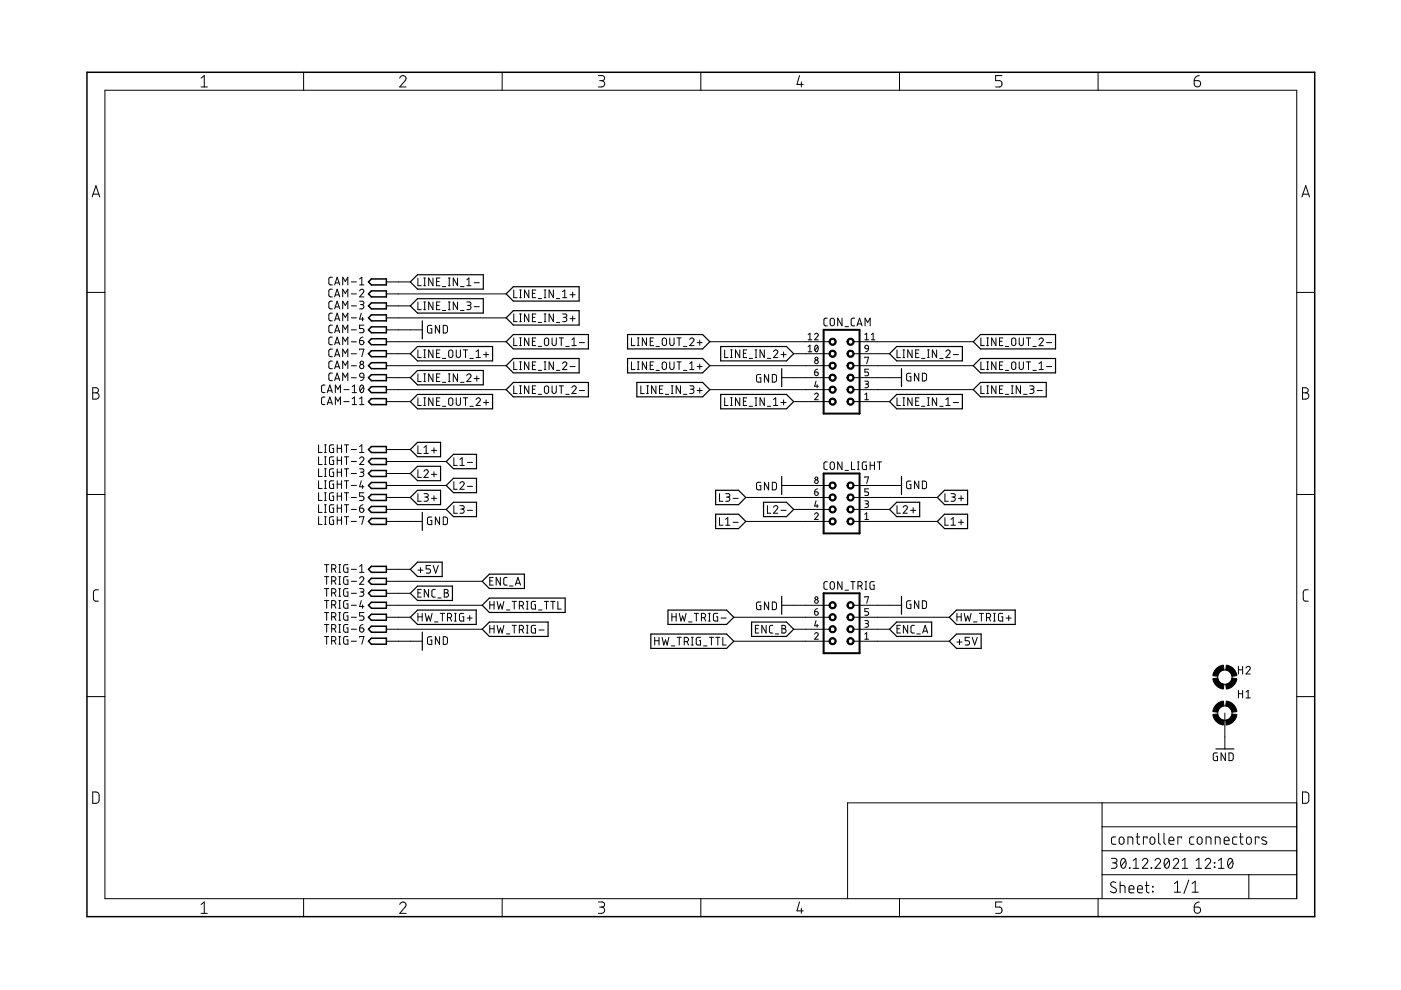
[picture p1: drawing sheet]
<?xml version="1.0" encoding="utf-8"?>
<!DOCTYPE eagle SYSTEM "eagle.dtd">
<eagle version="9.6.2">
<drawing>
<settings>
<setting alwaysvectorfont="yes"/>
<setting verticaltext="up"/>
</settings>
<grid distance="0.1" unitdist="inch" unit="inch" style="lines" multiple="1" display="no" altdistance="0.01" altunitdist="inch" altunit="inch"/>
<schematic xreflabel="%F%N/%S.%C%R" xrefpart="/%S.%C%R">
<libraries>
<library name="supply1">
<symbols>
<symbol name="GND">
<wire x1="-1.905" y1="0" x2="1.905" y2="0" width="0.254" layer="94"/>
<text x="-2.54" y="-2.54" size="1.778" layer="96">&gt;VALUE</text>
<pin name="GND" x="0" y="2.54" visible="off" length="short" direction="sup" rot="R270"/>
</symbol>
</symbols>
<devicesets>
<deviceset name="GND" prefix="GND">
<gates>
<gate name="1" symbol="GND" x="0" y="0"/>
</gates>
<devices>
<device name="">
<technologies>
<technology name=""/>
</technologies>
</device>
</devices>
</deviceset>
</devicesets>
</library>
<library name="custom connectors">
<symbols>
<symbol name="PIN">
<wire x1="-2.54" y1="0.635" x2="0.635" y2="0.635" width="0.3048" layer="94"/>
<wire x1="0.635" y1="0.635" x2="1.27" y2="0" width="0.3048" layer="94"/>
<wire x1="1.27" y1="0" x2="0.635" y2="-0.635" width="0.3048" layer="94"/>
<wire x1="0.635" y1="-0.635" x2="-2.54" y2="-0.635" width="0.3048" layer="94"/>
<wire x1="-2.54" y1="-0.635" x2="-2.54" y2="0.635" width="0.3048" layer="94"/>
<text x="2.159" y="-0.7112" size="1.778" layer="95">&gt;NAME</text>
<pin name="P" x="-5.08" y="0" visible="off" length="short" direction="pas" swaplevel="1"/>
</symbol>
<symbol name="CON8">
<wire x1="3.81" y1="-7.62" x2="-3.81" y2="-7.62" width="0.4064" layer="94"/>
<wire x1="-3.81" y1="5.08" x2="-3.81" y2="-7.62" width="0.4064" layer="94"/>
<wire x1="-3.81" y1="5.08" x2="3.81" y2="5.08" width="0.4064" layer="94"/>
<wire x1="3.81" y1="-7.62" x2="3.81" y2="5.08" width="0.4064" layer="94"/>
<circle x="1.905" y="-5.08" radius="0.635" width="0.254" layer="94"/>
<circle x="1.905" y="-2.54" radius="0.635" width="0.254" layer="94"/>
<circle x="1.905" y="0" radius="0.635" width="0.254" layer="94"/>
<circle x="-1.905" y="-5.08" radius="0.635" width="0.254" layer="94"/>
<circle x="-1.905" y="-2.54" radius="0.635" width="0.254" layer="94"/>
<circle x="-1.905" y="0" radius="0.635" width="0.254" layer="94"/>
<text x="-3.81" y="-10.16" size="1.778" layer="96">&gt;VALUE</text>
<text x="-3.81" y="5.842" size="1.778" layer="95">&gt;NAME</text>
<pin name="1" x="7.62" y="-5.08" visible="pad" length="middle" direction="pas" swaplevel="1" rot="R180"/>
<pin name="2" x="-7.62" y="-5.08" visible="pad" length="middle" direction="pas" swaplevel="1"/>
<pin name="3" x="7.62" y="-2.54" visible="pad" length="middle" direction="pas" swaplevel="1" rot="R180"/>
<pin name="4" x="-7.62" y="-2.54" visible="pad" length="middle" direction="pas" swaplevel="1"/>
<pin name="5" x="7.62" y="0" visible="pad" length="middle" direction="pas" swaplevel="1" rot="R180"/>
<pin name="6" x="-7.62" y="0" visible="pad" length="middle" direction="pas" swaplevel="1"/>
<circle x="1.905" y="2.54" radius="0.635" width="0.254" layer="94"/>
<circle x="-1.905" y="2.54" radius="0.635" width="0.254" layer="94"/>
<pin name="7" x="7.62" y="2.54" visible="pad" length="middle" direction="pas" swaplevel="1" rot="R180"/>
<pin name="8" x="-7.62" y="2.54" visible="pad" length="middle" direction="pas" swaplevel="1"/>
</symbol>
<symbol name="CON12">
<wire x1="3.81" y1="-10.16" x2="-3.81" y2="-10.16" width="0.4064" layer="94"/>
<wire x1="-3.81" y1="7.62" x2="-3.81" y2="-10.16" width="0.4064" layer="94"/>
<wire x1="-3.81" y1="7.62" x2="3.81" y2="7.62" width="0.4064" layer="94"/>
<wire x1="3.81" y1="-10.16" x2="3.81" y2="7.62" width="0.4064" layer="94"/>
<circle x="1.905" y="-7.62" radius="0.635" width="0.254" layer="94"/>
<circle x="1.905" y="-5.08" radius="0.635" width="0.254" layer="94"/>
<circle x="1.905" y="-2.54" radius="0.635" width="0.254" layer="94"/>
<circle x="-1.905" y="-7.62" radius="0.635" width="0.254" layer="94"/>
<circle x="-1.905" y="-5.08" radius="0.635" width="0.254" layer="94"/>
<circle x="-1.905" y="-2.54" radius="0.635" width="0.254" layer="94"/>
<text x="-3.81" y="-12.7" size="1.778" layer="96">&gt;VALUE</text>
<text x="-3.81" y="8.382" size="1.778" layer="95">&gt;NAME</text>
<pin name="1" x="7.62" y="-7.62" visible="pad" length="middle" direction="pas" swaplevel="1" rot="R180"/>
<pin name="2" x="-7.62" y="-7.62" visible="pad" length="middle" direction="pas" swaplevel="1"/>
<pin name="3" x="7.62" y="-5.08" visible="pad" length="middle" direction="pas" swaplevel="1" rot="R180"/>
<pin name="4" x="-7.62" y="-5.08" visible="pad" length="middle" direction="pas" swaplevel="1"/>
<pin name="5" x="7.62" y="-2.54" visible="pad" length="middle" direction="pas" swaplevel="1" rot="R180"/>
<pin name="6" x="-7.62" y="-2.54" visible="pad" length="middle" direction="pas" swaplevel="1"/>
<circle x="1.905" y="0" radius="0.635" width="0.254" layer="94"/>
<circle x="-1.905" y="0" radius="0.635" width="0.254" layer="94"/>
<pin name="7" x="7.62" y="0" visible="pad" length="middle" direction="pas" swaplevel="1" rot="R180"/>
<pin name="8" x="-7.62" y="0" visible="pad" length="middle" direction="pas" swaplevel="1"/>
<circle x="1.905" y="2.54" radius="0.635" width="0.254" layer="94"/>
<circle x="-1.905" y="2.54" radius="0.635" width="0.254" layer="94"/>
<pin name="9" x="7.62" y="2.54" visible="pad" length="middle" direction="pas" swaplevel="1" rot="R180"/>
<pin name="10" x="-7.62" y="2.54" visible="pad" length="middle" direction="pas" swaplevel="1"/>
<circle x="1.905" y="5.08" radius="0.635" width="0.254" layer="94"/>
<circle x="-1.905" y="5.08" radius="0.635" width="0.254" layer="94"/>
<pin name="11" x="7.62" y="5.08" visible="pad" length="middle" direction="pas" swaplevel="1" rot="R180"/>
<pin name="12" x="-7.62" y="5.08" visible="pad" length="middle" direction="pas" swaplevel="1"/>
</symbol>
</symbols>
<devicesets>
<deviceset name="SMPAD-11" prefix="CON">
<gates>
<gate name="-1" symbol="PIN" x="0" y="0" addlevel="must"/>
<gate name="-2" symbol="PIN" x="0" y="-2.54" addlevel="must"/>
<gate name="-3" symbol="PIN" x="0" y="-5.08" addlevel="must"/>
<gate name="-4" symbol="PIN" x="0" y="-7.62" addlevel="must"/>
<gate name="-5" symbol="PIN" x="0" y="-10.16" addlevel="must"/>
<gate name="-6" symbol="PIN" x="0" y="-12.7" addlevel="must"/>
<gate name="-7" symbol="PIN" x="0" y="-15.24" addlevel="must"/>
<gate name="-8" symbol="PIN" x="0" y="-17.78" addlevel="must"/>
<gate name="-9" symbol="PIN" x="0" y="-20.32" addlevel="must"/>
<gate name="-10" symbol="PIN" x="0" y="-22.86" addlevel="must"/>
<gate name="-11" symbol="PIN" x="0" y="-25.4" addlevel="must"/>
</gates>
<devices>
<device name="" package="S-11P">
<connects>
<connect gate="-1" pin="P" pad="1"/>
<connect gate="-10" pin="P" pad="10"/>
<connect gate="-11" pin="P" pad="11"/>
<connect gate="-2" pin="P" pad="2"/>
<connect gate="-3" pin="P" pad="3"/>
<connect gate="-4" pin="P" pad="4"/>
<connect gate="-5" pin="P" pad="5"/>
<connect gate="-6" pin="P" pad="6"/>
<connect gate="-7" pin="P" pad="7"/>
<connect gate="-8" pin="P" pad="8"/>
<connect gate="-9" pin="P" pad="9"/>
</connects>
<technologies>
<technology name=""/>
</technologies>
</device>
</devices>
</deviceset>
<deviceset name="SMPAD-7" prefix="CON">
<gates>
<gate name="-1" symbol="PIN" x="0" y="0" addlevel="must"/>
<gate name="-2" symbol="PIN" x="0" y="-2.54" addlevel="must"/>
<gate name="-3" symbol="PIN" x="0" y="-5.08" addlevel="must"/>
<gate name="-4" symbol="PIN" x="0" y="-7.62" addlevel="must"/>
<gate name="-5" symbol="PIN" x="0" y="-10.16" addlevel="must"/>
<gate name="-6" symbol="PIN" x="0" y="-12.7" addlevel="must"/>
<gate name="-7" symbol="PIN" x="0" y="-15.24" addlevel="must"/>
</gates>
<devices>
<device name="" package="S-7P">
<connects>
<connect gate="-1" pin="P" pad="1"/>
<connect gate="-2" pin="P" pad="2"/>
<connect gate="-3" pin="P" pad="3"/>
<connect gate="-4" pin="P" pad="4"/>
<connect gate="-5" pin="P" pad="5"/>
<connect gate="-6" pin="P" pad="6"/>
<connect gate="-7" pin="P" pad="7"/>
</connects>
<technologies>
<technology name=""/>
</technologies>
</device>
</devices>
</deviceset>
<deviceset name="CON8" prefix="CON" uservalue="yes">
<gates>
<gate name="G$1" symbol="CON8" x="0" y="0"/>
</gates>
<devices>
<device name="" package="CON8_2MM">
<connects>
<connect gate="G$1" pin="1" pad="1"/>
<connect gate="G$1" pin="2" pad="2"/>
<connect gate="G$1" pin="3" pad="3"/>
<connect gate="G$1" pin="4" pad="4"/>
<connect gate="G$1" pin="5" pad="5"/>
<connect gate="G$1" pin="6" pad="6"/>
<connect gate="G$1" pin="7" pad="7"/>
<connect gate="G$1" pin="8" pad="8"/>
</connects>
<package3dinstances>
<package3dinstance package3d_urn="urn:adsk.eagle:package:7116/1"/>
</package3dinstances>
<technologies>
<technology name="">
<attribute name="MF" value="" constant="no"/>
<attribute name="MPN" value="" constant="no"/>
<attribute name="OC_FARNELL" value="unknown" constant="no"/>
<attribute name="OC_NEWARK" value="unknown" constant="no"/>
<attribute name="POPULARITY" value="0" constant="no"/>
</technology>
</technologies>
</device>
</devices>
</deviceset>
<deviceset name="CON12" prefix="CON" uservalue="yes">
<gates>
<gate name="G$1" symbol="CON12" x="0" y="0"/>
</gates>
<devices>
<device name="" package="CON12_2MM">
<connects>
<connect gate="G$1" pin="1" pad="1"/>
<connect gate="G$1" pin="10" pad="10"/>
<connect gate="G$1" pin="11" pad="11"/>
<connect gate="G$1" pin="12" pad="12"/>
<connect gate="G$1" pin="2" pad="2"/>
<connect gate="G$1" pin="3" pad="3"/>
<connect gate="G$1" pin="4" pad="4"/>
<connect gate="G$1" pin="5" pad="5"/>
<connect gate="G$1" pin="6" pad="6"/>
<connect gate="G$1" pin="7" pad="7"/>
<connect gate="G$1" pin="8" pad="8"/>
<connect gate="G$1" pin="9" pad="9"/>
</connects>
<technologies>
<technology name=""/>
</technologies>
</device>
</devices>
</deviceset>
</devicesets>
</library>
<library name="custom mounting">
<symbols>
<symbol name="MOUNT-PAD">
<wire x1="0.254" y1="2.032" x2="2.032" y2="0.254" width="1.016" layer="94" curve="-75.749967" cap="flat"/>
<wire x1="-2.032" y1="0.254" x2="-0.254" y2="2.032" width="1.016" layer="94" curve="-75.749967" cap="flat"/>
<wire x1="-2.032" y1="-0.254" x2="-0.254" y2="-2.032" width="1.016" layer="94" curve="75.749967" cap="flat"/>
<wire x1="0.254" y1="-2.032" x2="2.032" y2="-0.254" width="1.016" layer="94" curve="75.749967" cap="flat"/>
<circle x="0" y="0" radius="1.524" width="0.0508" layer="94"/>
<text x="2.794" y="0.5842" size="1.778" layer="95">&gt;NAME</text>
<text x="2.794" y="-2.4638" size="1.778" layer="96">&gt;VALUE</text>
<pin name="MOUNT" x="-2.54" y="0" visible="off" length="short" direction="pas"/>
</symbol>
<symbol name="MOUNT">
<wire x1="0.254" y1="2.032" x2="2.032" y2="0.254" width="1.016" layer="94" curve="-75.749967" cap="flat"/>
<wire x1="-2.032" y1="0.254" x2="-0.254" y2="2.032" width="1.016" layer="94" curve="-75.749967" cap="flat"/>
<wire x1="-2.032" y1="-0.254" x2="-0.254" y2="-2.032" width="1.016" layer="94" curve="75.749967" cap="flat"/>
<wire x1="0.254" y1="-2.032" x2="2.032" y2="-0.254" width="1.016" layer="94" curve="75.749967" cap="flat"/>
<circle x="0" y="0" radius="1.524" width="0.0508" layer="94"/>
<text x="2.794" y="0.5842" size="1.778" layer="95">&gt;NAME</text>
<text x="2.794" y="-2.4638" size="1.778" layer="96">&gt;VALUE</text>
</symbol>
</symbols>
<devicesets>
<deviceset name="HOLE" prefix="H">
<gates>
<gate name="G$1" symbol="MOUNT-PAD" x="0" y="0"/>
</gates>
<devices>
<device name="-3MM_PLATED_DOWNSIZE" package="3MM_PLATED_DOWNSIZE">
<connects>
<connect gate="G$1" pin="MOUNT" pad="1"/>
</connects>
<technologies>
<technology name=""/>
</technologies>
</device>
<device name="-3MM_PLATED" package="3MM_PLATED">
<connects>
<connect gate="G$1" pin="MOUNT" pad="1"/>
</connects>
<technologies>
<technology name=""/>
</technologies>
</device>
</devices>
</deviceset>
<deviceset name="HOLE_UNPLATED" prefix="H">
<gates>
<gate name="G$1" symbol="MOUNT" x="0" y="0"/>
</gates>
<devices>
<device name="" package="3MM_UNPLATED_1SIDE">
<technologies>
<technology name=""/>
</technologies>
</device>
</devices>
</deviceset>
</devicesets>
</library>
<library name="frames">
<symbols>
<symbol name="A4L-LOC">
<wire x1="256.54" y1="3.81" x2="256.54" y2="8.89" width="0.1016" layer="94"/>
<wire x1="256.54" y1="8.89" x2="256.54" y2="13.97" width="0.1016" layer="94"/>
<wire x1="256.54" y1="13.97" x2="256.54" y2="19.05" width="0.1016" layer="94"/>
<wire x1="256.54" y1="19.05" x2="256.54" y2="24.13" width="0.1016" layer="94"/>
<wire x1="161.29" y1="3.81" x2="161.29" y2="24.13" width="0.1016" layer="94"/>
<wire x1="161.29" y1="24.13" x2="215.265" y2="24.13" width="0.1016" layer="94"/>
<wire x1="215.265" y1="24.13" x2="256.54" y2="24.13" width="0.1016" layer="94"/>
<wire x1="246.38" y1="3.81" x2="246.38" y2="8.89" width="0.1016" layer="94"/>
<wire x1="246.38" y1="8.89" x2="256.54" y2="8.89" width="0.1016" layer="94"/>
<wire x1="246.38" y1="8.89" x2="215.265" y2="8.89" width="0.1016" layer="94"/>
<wire x1="215.265" y1="8.89" x2="215.265" y2="3.81" width="0.1016" layer="94"/>
<wire x1="215.265" y1="8.89" x2="215.265" y2="13.97" width="0.1016" layer="94"/>
<wire x1="215.265" y1="13.97" x2="256.54" y2="13.97" width="0.1016" layer="94"/>
<wire x1="215.265" y1="13.97" x2="215.265" y2="19.05" width="0.1016" layer="94"/>
<wire x1="215.265" y1="19.05" x2="256.54" y2="19.05" width="0.1016" layer="94"/>
<wire x1="215.265" y1="19.05" x2="215.265" y2="24.13" width="0.1016" layer="94"/>
<text x="217.17" y="15.24" size="2.54" layer="94">&gt;DRAWING_NAME</text>
<text x="217.17" y="10.16" size="2.286" layer="94">&gt;LAST_DATE_TIME</text>
<text x="230.505" y="5.08" size="2.54" layer="94">&gt;SHEET</text>
<text x="216.916" y="4.953" size="2.54" layer="94">Sheet:</text>
<frame x1="0" y1="0" x2="260.35" y2="179.07" columns="6" rows="4" layer="94"/>
</symbol>
</symbols>
<devicesets>
<deviceset name="A4L-LOC" prefix="FRAME" uservalue="yes">
<gates>
<gate name="G$1" symbol="A4L-LOC" x="0" y="0"/>
</gates>
<devices>
<device name="">
<technologies>
<technology name=""/>
</technologies>
</device>
</devices>
</deviceset>
</devicesets>
</library>
</libraries>
<attributes>
</attributes>
<variantdefs>
</variantdefs>
<classes>
<class number="0" name="default" width="0" drill="0">
</class>
</classes>
<parts>
<part name="CAM" library="custom connectors" deviceset="SMPAD-11" device=""/>
<part name="GND4" library="supply1" deviceset="GND" device=""/>
<part name="LIGHT" library="custom connectors" deviceset="SMPAD-7" device=""/>
<part name="GND5" library="supply1" deviceset="GND" device=""/>
<part name="TRIG" library="custom connectors" deviceset="SMPAD-7" device=""/>
<part name="GND22" library="supply1" deviceset="GND" device=""/>
<part name="H1" library="custom mounting" deviceset="HOLE" device="-3MM_PLATED"/>
<part name="GND23" library="supply1" deviceset="GND" device=""/>
<part name="CON_LIGHT" library="custom connectors" deviceset="CON8" device="" package3d_urn="urn:adsk.eagle:package:7116/1"/>
<part name="CON_TRIG" library="custom connectors" deviceset="CON8" device="" package3d_urn="urn:adsk.eagle:package:7116/1"/>
<part name="CON_CAM" library="custom connectors" deviceset="CON12" device=""/>
<part name="GND1" library="supply1" deviceset="GND" device=""/>
<part name="GND2" library="supply1" deviceset="GND" device=""/>
<part name="GND3" library="supply1" deviceset="GND" device=""/>
<part name="GND6" library="supply1" deviceset="GND" device=""/>
<part name="GND7" library="supply1" deviceset="GND" device=""/>
<part name="GND8" library="supply1" deviceset="GND" device=""/>
<part name="H2" library="custom mounting" deviceset="HOLE_UNPLATED" device=""/>
<part name="FRAME1" library="frames" deviceset="A4L-LOC" device=""/>
</parts>
<sheets>
<sheet>
<plain>
</plain>
<instances>
<instance part="CAM" gate="-1" x="60.96" y="134.62" smashed="yes" rot="MR0">
<attribute name="NAME" x="58.801" y="133.9088" size="1.778" layer="95" rot="MR0"/>
</instance>
<instance part="CAM" gate="-2" x="60.96" y="132.08" smashed="yes" rot="MR0">
<attribute name="NAME" x="58.801" y="131.3688" size="1.778" layer="95" rot="MR0"/>
</instance>
<instance part="CAM" gate="-3" x="60.96" y="129.54" smashed="yes" rot="MR0">
<attribute name="NAME" x="58.801" y="128.8288" size="1.778" layer="95" rot="MR0"/>
</instance>
<instance part="CAM" gate="-4" x="60.96" y="127" smashed="yes" rot="MR0">
<attribute name="NAME" x="58.801" y="126.2888" size="1.778" layer="95" rot="MR0"/>
</instance>
<instance part="CAM" gate="-5" x="60.96" y="124.46" smashed="yes" rot="MR0">
<attribute name="NAME" x="58.801" y="123.7488" size="1.778" layer="95" rot="MR0"/>
</instance>
<instance part="CAM" gate="-6" x="60.96" y="121.92" smashed="yes" rot="MR0">
<attribute name="NAME" x="58.801" y="121.2088" size="1.778" layer="95" rot="MR0"/>
</instance>
<instance part="CAM" gate="-7" x="60.96" y="119.38" smashed="yes" rot="MR0">
<attribute name="NAME" x="58.801" y="118.6688" size="1.778" layer="95" rot="MR0"/>
</instance>
<instance part="CAM" gate="-8" x="60.96" y="116.84" smashed="yes" rot="MR0">
<attribute name="NAME" x="58.801" y="116.1288" size="1.778" layer="95" rot="MR0"/>
</instance>
<instance part="CAM" gate="-9" x="60.96" y="114.3" smashed="yes" rot="MR0">
<attribute name="NAME" x="58.801" y="113.5888" size="1.778" layer="95" rot="MR0"/>
</instance>
<instance part="CAM" gate="-10" x="60.96" y="111.76" smashed="yes" rot="MR0">
<attribute name="NAME" x="58.801" y="111.0488" size="1.778" layer="95" rot="MR0"/>
</instance>
<instance part="CAM" gate="-11" x="60.96" y="109.22" smashed="yes" rot="MR0">
<attribute name="NAME" x="58.801" y="108.5088" size="1.778" layer="95" rot="MR0"/>
</instance>
<instance part="GND4" gate="1" x="71.12" y="124.46" smashed="yes" rot="R90">
<attribute name="VALUE" x="72.136" y="123.698" size="1.778" layer="96"/>
</instance>
<instance part="LIGHT" gate="-1" x="60.96" y="99.06" smashed="yes" rot="MR0">
<attribute name="NAME" x="58.801" y="98.3488" size="1.778" layer="95" rot="MR0"/>
</instance>
<instance part="LIGHT" gate="-2" x="60.96" y="96.52" smashed="yes" rot="MR0">
<attribute name="NAME" x="58.801" y="95.8088" size="1.778" layer="95" rot="MR0"/>
</instance>
<instance part="LIGHT" gate="-3" x="60.96" y="93.98" smashed="yes" rot="MR0">
<attribute name="NAME" x="58.801" y="93.2688" size="1.778" layer="95" rot="MR0"/>
</instance>
<instance part="LIGHT" gate="-4" x="60.96" y="91.44" smashed="yes" rot="MR0">
<attribute name="NAME" x="58.801" y="90.7288" size="1.778" layer="95" rot="MR0"/>
</instance>
<instance part="LIGHT" gate="-5" x="60.96" y="88.9" smashed="yes" rot="MR0">
<attribute name="NAME" x="58.801" y="88.1888" size="1.778" layer="95" rot="MR0"/>
</instance>
<instance part="LIGHT" gate="-6" x="60.96" y="86.36" smashed="yes" rot="MR0">
<attribute name="NAME" x="58.801" y="85.6488" size="1.778" layer="95" rot="MR0"/>
</instance>
<instance part="LIGHT" gate="-7" x="60.96" y="83.82" smashed="yes" rot="MR0">
<attribute name="NAME" x="58.801" y="83.1088" size="1.778" layer="95" rot="MR0"/>
</instance>
<instance part="GND5" gate="1" x="71.12" y="83.82" smashed="yes" rot="R90">
<attribute name="VALUE" x="72.136" y="83.058" size="1.778" layer="96"/>
</instance>
<instance part="TRIG" gate="-1" x="60.96" y="73.66" smashed="yes" rot="MR0">
<attribute name="NAME" x="58.801" y="72.9488" size="1.778" layer="95" rot="MR0"/>
</instance>
<instance part="TRIG" gate="-2" x="60.96" y="71.12" smashed="yes" rot="MR0">
<attribute name="NAME" x="58.801" y="70.4088" size="1.778" layer="95" rot="MR0"/>
</instance>
<instance part="TRIG" gate="-3" x="60.96" y="68.58" smashed="yes" rot="MR0">
<attribute name="NAME" x="58.801" y="67.8688" size="1.778" layer="95" rot="MR0"/>
</instance>
<instance part="TRIG" gate="-4" x="60.96" y="66.04" smashed="yes" rot="MR0">
<attribute name="NAME" x="58.801" y="65.3288" size="1.778" layer="95" rot="MR0"/>
</instance>
<instance part="TRIG" gate="-5" x="60.96" y="63.5" smashed="yes" rot="MR0">
<attribute name="NAME" x="58.801" y="62.7888" size="1.778" layer="95" rot="MR0"/>
</instance>
<instance part="TRIG" gate="-6" x="60.96" y="60.96" smashed="yes" rot="MR0">
<attribute name="NAME" x="58.801" y="60.2488" size="1.778" layer="95" rot="MR0"/>
</instance>
<instance part="TRIG" gate="-7" x="60.96" y="58.42" smashed="yes" rot="MR0">
<attribute name="NAME" x="58.801" y="57.7088" size="1.778" layer="95" rot="MR0"/>
</instance>
<instance part="GND22" gate="1" x="71.12" y="58.42" smashed="yes" rot="R90">
<attribute name="VALUE" x="72.136" y="57.658" size="1.778" layer="96"/>
</instance>
<instance part="H1" gate="G$1" x="241.3" y="43.18" smashed="yes" rot="R90">
<attribute name="NAME" x="244.094" y="46.3042" size="1.778" layer="95"/>
</instance>
<instance part="GND23" gate="1" x="241.3" y="35.56" smashed="yes">
<attribute name="VALUE" x="238.76" y="33.02" size="1.778" layer="96"/>
</instance>
<instance part="CON_LIGHT" gate="G$1" x="160.02" y="88.9" smashed="yes">
<attribute name="VALUE" x="156.21" y="78.74" size="1.778" layer="96"/>
<attribute name="NAME" x="156.21" y="94.742" size="1.778" layer="95"/>
</instance>
<instance part="CON_TRIG" gate="G$1" x="160.02" y="63.5" smashed="yes">
<attribute name="VALUE" x="156.21" y="53.34" size="1.778" layer="96"/>
<attribute name="NAME" x="156.21" y="69.342" size="1.778" layer="95"/>
</instance>
<instance part="CON_CAM" gate="G$1" x="160.02" y="116.84" smashed="yes">
<attribute name="VALUE" x="156.21" y="104.14" size="1.778" layer="96"/>
<attribute name="NAME" x="156.21" y="125.222" size="1.778" layer="95"/>
</instance>
<instance part="GND1" gate="1" x="172.72" y="91.44" smashed="yes" rot="R90">
<attribute name="VALUE" x="173.736" y="90.678" size="1.778" layer="96"/>
</instance>
<instance part="GND2" gate="1" x="147.32" y="91.44" smashed="yes" rot="R270">
<attribute name="VALUE" x="146.304" y="92.202" size="1.778" layer="96" rot="R180"/>
</instance>
<instance part="GND3" gate="1" x="172.72" y="66.04" smashed="yes" rot="R90">
<attribute name="VALUE" x="173.736" y="65.278" size="1.778" layer="96"/>
</instance>
<instance part="GND6" gate="1" x="147.32" y="66.04" smashed="yes" rot="R270">
<attribute name="VALUE" x="146.304" y="66.802" size="1.778" layer="96" rot="R180"/>
</instance>
<instance part="GND7" gate="1" x="172.72" y="114.3" smashed="yes" rot="R90">
<attribute name="VALUE" x="173.736" y="113.538" size="1.778" layer="96"/>
</instance>
<instance part="GND8" gate="1" x="147.32" y="114.3" smashed="yes" rot="R270">
<attribute name="VALUE" x="146.304" y="115.062" size="1.778" layer="96" rot="R180"/>
</instance>
<instance part="H2" gate="G$1" x="241.3" y="50.8" smashed="yes">
<attribute name="NAME" x="244.094" y="51.3842" size="1.778" layer="95"/>
</instance>
<instance part="FRAME1" gate="G$1" x="0" y="0" smashed="yes">
<attribute name="DRAWING_NAME" x="217.17" y="15.24" size="2.54" layer="94"/>
<attribute name="LAST_DATE_TIME" x="217.17" y="10.16" size="2.286" layer="94"/>
<attribute name="SHEET" x="230.505" y="5.08" size="2.54" layer="94"/>
</instance>
</instances>
<busses>
</busses>
<nets>
<net name="GND" class="0">
<segment>
<wire x1="68.58" y1="124.46" x2="66.04" y2="124.46" width="0.1524" layer="91"/>
<pinref part="CAM" gate="-5" pin="P"/>
<pinref part="GND4" gate="1" pin="GND"/>
</segment>
<segment>
<wire x1="68.58" y1="83.82" x2="66.04" y2="83.82" width="0.1524" layer="91"/>
<pinref part="LIGHT" gate="-7" pin="P"/>
<pinref part="GND5" gate="1" pin="GND"/>
</segment>
<segment>
<wire x1="68.58" y1="58.42" x2="66.04" y2="58.42" width="0.1524" layer="91"/>
<pinref part="TRIG" gate="-7" pin="P"/>
<pinref part="GND22" gate="1" pin="GND"/>
</segment>
<segment>
<wire x1="241.3" y1="40.64" x2="241.3" y2="38.1" width="0.1524" layer="91"/>
<pinref part="H1" gate="G$1" pin="MOUNT"/>
<pinref part="GND23" gate="1" pin="GND"/>
</segment>
<segment>
<pinref part="CON_LIGHT" gate="G$1" pin="7"/>
<wire x1="167.64" y1="91.44" x2="170.18" y2="91.44" width="0.1524" layer="91"/>
<pinref part="GND1" gate="1" pin="GND"/>
</segment>
<segment>
<pinref part="CON_LIGHT" gate="G$1" pin="8"/>
<wire x1="152.4" y1="91.44" x2="149.86" y2="91.44" width="0.1524" layer="91"/>
<pinref part="GND2" gate="1" pin="GND"/>
</segment>
<segment>
<pinref part="CON_CAM" gate="G$1" pin="5"/>
<wire x1="170.18" y1="114.3" x2="167.64" y2="114.3" width="0.1524" layer="91"/>
<pinref part="GND7" gate="1" pin="GND"/>
</segment>
<segment>
<pinref part="CON_CAM" gate="G$1" pin="6"/>
<wire x1="152.4" y1="114.3" x2="149.86" y2="114.3" width="0.1524" layer="91"/>
<pinref part="GND8" gate="1" pin="GND"/>
</segment>
<segment>
<pinref part="GND6" gate="1" pin="GND"/>
<pinref part="CON_TRIG" gate="G$1" pin="8"/>
<wire x1="149.86" y1="66.04" x2="152.4" y2="66.04" width="0.1524" layer="91"/>
</segment>
<segment>
<pinref part="CON_TRIG" gate="G$1" pin="7"/>
<pinref part="GND3" gate="1" pin="GND"/>
<wire x1="167.64" y1="66.04" x2="170.18" y2="66.04" width="0.1524" layer="91"/>
</segment>
</net>
<net name="+5V" class="0">
<segment>
<wire x1="66.04" y1="73.66" x2="68.58" y2="73.66" width="0.1524" layer="91"/>
<label x="68.58" y="73.66" size="1.778" layer="95" xref="yes"/>
<pinref part="TRIG" gate="-1" pin="P"/>
</segment>
<segment>
<pinref part="CON_TRIG" gate="G$1" pin="1"/>
<wire x1="167.64" y1="58.42" x2="182.88" y2="58.42" width="0.1524" layer="91"/>
<label x="182.88" y="58.42" size="1.778" layer="95" xref="yes"/>
</segment>
</net>
<net name="LINE_OUT_1+" class="0">
<segment>
<wire x1="66.04" y1="119.38" x2="68.58" y2="119.38" width="0.1524" layer="91"/>
<label x="68.58" y="119.38" size="1.778" layer="95" xref="yes"/>
<pinref part="CAM" gate="-7" pin="P"/>
</segment>
<segment>
<pinref part="CON_CAM" gate="G$1" pin="8"/>
<wire x1="152.4" y1="116.84" x2="132.08" y2="116.84" width="0.1524" layer="91"/>
<label x="132.08" y="116.84" size="1.778" layer="95" rot="R180" xref="yes"/>
</segment>
</net>
<net name="LINE_OUT_1-" class="0">
<segment>
<wire x1="66.04" y1="121.92" x2="88.9" y2="121.92" width="0.1524" layer="91"/>
<label x="88.9" y="121.92" size="1.778" layer="95" xref="yes"/>
<pinref part="CAM" gate="-6" pin="P"/>
</segment>
<segment>
<pinref part="CON_CAM" gate="G$1" pin="7"/>
<wire x1="167.64" y1="116.84" x2="187.96" y2="116.84" width="0.1524" layer="91"/>
<label x="187.96" y="116.84" size="1.778" layer="95" xref="yes"/>
</segment>
</net>
<net name="LINE_IN_1-" class="0">
<segment>
<wire x1="66.04" y1="134.62" x2="68.58" y2="134.62" width="0.1524" layer="91"/>
<label x="68.58" y="134.62" size="1.778" layer="95" xref="yes"/>
<pinref part="CAM" gate="-1" pin="P"/>
</segment>
<segment>
<pinref part="CON_CAM" gate="G$1" pin="1"/>
<wire x1="167.64" y1="109.22" x2="170.18" y2="109.22" width="0.1524" layer="91"/>
<label x="170.18" y="109.22" size="1.778" layer="95" xref="yes"/>
</segment>
</net>
<net name="LINE_IN_1+" class="0">
<segment>
<wire x1="66.04" y1="132.08" x2="88.9" y2="132.08" width="0.1524" layer="91"/>
<label x="88.9" y="132.08" size="1.778" layer="95" xref="yes"/>
<pinref part="CAM" gate="-2" pin="P"/>
</segment>
<segment>
<pinref part="CON_CAM" gate="G$1" pin="2"/>
<wire x1="152.4" y1="109.22" x2="149.86" y2="109.22" width="0.1524" layer="91"/>
<label x="149.86" y="109.22" size="1.778" layer="95" rot="R180" xref="yes"/>
</segment>
</net>
<net name="LINE_IN_3-" class="0">
<segment>
<wire x1="66.04" y1="129.54" x2="68.58" y2="129.54" width="0.1524" layer="91"/>
<label x="68.58" y="129.54" size="1.778" layer="95" xref="yes"/>
<pinref part="CAM" gate="-3" pin="P"/>
</segment>
<segment>
<pinref part="CON_CAM" gate="G$1" pin="3"/>
<wire x1="187.96" y1="111.76" x2="167.64" y2="111.76" width="0.1524" layer="91"/>
<label x="187.96" y="111.76" size="1.778" layer="95" xref="yes"/>
</segment>
</net>
<net name="LINE_IN_3+" class="0">
<segment>
<wire x1="66.04" y1="127" x2="88.9" y2="127" width="0.1524" layer="91"/>
<label x="88.9" y="127" size="1.778" layer="95" xref="yes"/>
<pinref part="CAM" gate="-4" pin="P"/>
</segment>
<segment>
<pinref part="CON_CAM" gate="G$1" pin="4"/>
<wire x1="152.4" y1="111.76" x2="132.08" y2="111.76" width="0.1524" layer="91"/>
<label x="132.08" y="111.76" size="1.778" layer="95" rot="R180" xref="yes"/>
</segment>
</net>
<net name="LINE_OUT_2-" class="0">
<segment>
<wire x1="66.04" y1="111.76" x2="88.9" y2="111.76" width="0.1524" layer="91"/>
<label x="88.9" y="111.76" size="1.778" layer="95" xref="yes"/>
<pinref part="CAM" gate="-10" pin="P"/>
</segment>
<segment>
<pinref part="CON_CAM" gate="G$1" pin="11"/>
<wire x1="167.64" y1="121.92" x2="187.96" y2="121.92" width="0.1524" layer="91"/>
<label x="187.96" y="121.92" size="1.778" layer="95" xref="yes"/>
</segment>
</net>
<net name="LINE_OUT_2+" class="0">
<segment>
<wire x1="66.04" y1="109.22" x2="68.58" y2="109.22" width="0.1524" layer="91"/>
<label x="68.58" y="109.22" size="1.778" layer="95" xref="yes"/>
<pinref part="CAM" gate="-11" pin="P"/>
</segment>
<segment>
<pinref part="CON_CAM" gate="G$1" pin="12"/>
<wire x1="152.4" y1="121.92" x2="132.08" y2="121.92" width="0.1524" layer="91"/>
<label x="132.08" y="121.92" size="1.778" layer="95" rot="R180" xref="yes"/>
</segment>
</net>
<net name="LINE_IN_2-" class="0">
<segment>
<wire x1="66.04" y1="116.84" x2="88.9" y2="116.84" width="0.1524" layer="91"/>
<label x="88.9" y="116.84" size="1.778" layer="95" xref="yes"/>
<pinref part="CAM" gate="-8" pin="P"/>
</segment>
<segment>
<pinref part="CON_CAM" gate="G$1" pin="9"/>
<wire x1="167.64" y1="119.38" x2="170.18" y2="119.38" width="0.1524" layer="91"/>
<label x="170.18" y="119.38" size="1.778" layer="95" xref="yes"/>
</segment>
</net>
<net name="LINE_IN_2+" class="0">
<segment>
<wire x1="66.04" y1="114.3" x2="68.58" y2="114.3" width="0.1524" layer="91"/>
<label x="68.58" y="114.3" size="1.778" layer="95" xref="yes"/>
<pinref part="CAM" gate="-9" pin="P"/>
</segment>
<segment>
<pinref part="CON_CAM" gate="G$1" pin="10"/>
<wire x1="152.4" y1="119.38" x2="149.86" y2="119.38" width="0.1524" layer="91"/>
<label x="149.86" y="119.38" size="1.778" layer="95" rot="R180" xref="yes"/>
</segment>
</net>
<net name="L1+" class="0">
<segment>
<wire x1="66.04" y1="99.06" x2="68.58" y2="99.06" width="0.1524" layer="91"/>
<label x="68.58" y="99.06" size="1.778" layer="95" xref="yes"/>
<pinref part="LIGHT" gate="-1" pin="P"/>
</segment>
<segment>
<pinref part="CON_LIGHT" gate="G$1" pin="1"/>
<wire x1="167.64" y1="83.82" x2="180.34" y2="83.82" width="0.1524" layer="91"/>
<label x="180.34" y="83.82" size="1.778" layer="95" xref="yes"/>
</segment>
</net>
<net name="L1-" class="0">
<segment>
<wire x1="66.04" y1="96.52" x2="76.2" y2="96.52" width="0.1524" layer="91"/>
<label x="76.2" y="96.52" size="1.778" layer="95" xref="yes"/>
<pinref part="LIGHT" gate="-2" pin="P"/>
</segment>
<segment>
<pinref part="CON_LIGHT" gate="G$1" pin="2"/>
<wire x1="152.4" y1="83.82" x2="139.7" y2="83.82" width="0.1524" layer="91"/>
<label x="139.7" y="83.82" size="1.778" layer="95" rot="R180" xref="yes"/>
</segment>
</net>
<net name="L2+" class="0">
<segment>
<wire x1="66.04" y1="93.98" x2="68.58" y2="93.98" width="0.1524" layer="91"/>
<label x="68.58" y="93.98" size="1.778" layer="95" xref="yes"/>
<pinref part="LIGHT" gate="-3" pin="P"/>
</segment>
<segment>
<pinref part="CON_LIGHT" gate="G$1" pin="3"/>
<wire x1="167.64" y1="86.36" x2="170.18" y2="86.36" width="0.1524" layer="91"/>
<label x="170.18" y="86.36" size="1.778" layer="95" xref="yes"/>
</segment>
</net>
<net name="L2-" class="0">
<segment>
<wire x1="66.04" y1="91.44" x2="76.2" y2="91.44" width="0.1524" layer="91"/>
<label x="76.2" y="91.44" size="1.778" layer="95" xref="yes"/>
<pinref part="LIGHT" gate="-4" pin="P"/>
</segment>
<segment>
<pinref part="CON_LIGHT" gate="G$1" pin="4"/>
<wire x1="152.4" y1="86.36" x2="149.86" y2="86.36" width="0.1524" layer="91"/>
<label x="149.86" y="86.36" size="1.778" layer="95" rot="R180" xref="yes"/>
</segment>
</net>
<net name="L3+" class="0">
<segment>
<wire x1="66.04" y1="88.9" x2="68.58" y2="88.9" width="0.1524" layer="91"/>
<label x="68.58" y="88.9" size="1.778" layer="95" xref="yes"/>
<pinref part="LIGHT" gate="-5" pin="P"/>
</segment>
<segment>
<pinref part="CON_LIGHT" gate="G$1" pin="5"/>
<wire x1="167.64" y1="88.9" x2="180.34" y2="88.9" width="0.1524" layer="91"/>
<label x="180.34" y="88.9" size="1.778" layer="95" xref="yes"/>
</segment>
</net>
<net name="L3-" class="0">
<segment>
<wire x1="66.04" y1="86.36" x2="76.2" y2="86.36" width="0.1524" layer="91"/>
<label x="76.2" y="86.36" size="1.778" layer="95" xref="yes"/>
<pinref part="LIGHT" gate="-6" pin="P"/>
</segment>
<segment>
<pinref part="CON_LIGHT" gate="G$1" pin="6"/>
<wire x1="152.4" y1="88.9" x2="139.7" y2="88.9" width="0.1524" layer="91"/>
<label x="139.7" y="88.9" size="1.778" layer="95" rot="R180" xref="yes"/>
</segment>
</net>
<net name="HW_TRIG_TTL" class="0">
<segment>
<label x="83.82" y="66.04" size="1.778" layer="95" xref="yes"/>
<wire x1="66.04" y1="66.04" x2="83.82" y2="66.04" width="0.1524" layer="91"/>
<pinref part="TRIG" gate="-4" pin="P"/>
</segment>
<segment>
<pinref part="CON_TRIG" gate="G$1" pin="2"/>
<wire x1="152.4" y1="58.42" x2="137.16" y2="58.42" width="0.1524" layer="91"/>
<label x="137.16" y="58.42" size="1.778" layer="95" rot="R180" xref="yes"/>
</segment>
</net>
<net name="ENC_B" class="0">
<segment>
<wire x1="68.58" y1="68.58" x2="66.04" y2="68.58" width="0.1524" layer="91"/>
<label x="68.58" y="68.58" size="1.778" layer="95" xref="yes"/>
<pinref part="TRIG" gate="-3" pin="P"/>
</segment>
<segment>
<pinref part="CON_TRIG" gate="G$1" pin="4"/>
<wire x1="152.4" y1="60.96" x2="149.86" y2="60.96" width="0.1524" layer="91"/>
<label x="149.86" y="60.96" size="1.778" layer="95" rot="R180" xref="yes"/>
</segment>
</net>
<net name="ENC_A" class="0">
<segment>
<wire x1="83.82" y1="71.12" x2="66.04" y2="71.12" width="0.1524" layer="91"/>
<label x="83.82" y="71.12" size="1.778" layer="95" xref="yes"/>
<pinref part="TRIG" gate="-2" pin="P"/>
</segment>
<segment>
<pinref part="CON_TRIG" gate="G$1" pin="3"/>
<wire x1="167.64" y1="60.96" x2="170.18" y2="60.96" width="0.1524" layer="91"/>
<label x="170.18" y="60.96" size="1.778" layer="95" xref="yes"/>
</segment>
</net>
<net name="HW_TRIG+" class="0">
<segment>
<wire x1="66.04" y1="63.5" x2="68.58" y2="63.5" width="0.1524" layer="91"/>
<label x="68.58" y="63.5" size="1.778" layer="95" xref="yes"/>
<pinref part="TRIG" gate="-5" pin="P"/>
</segment>
<segment>
<pinref part="CON_TRIG" gate="G$1" pin="5"/>
<wire x1="167.64" y1="63.5" x2="182.88" y2="63.5" width="0.1524" layer="91"/>
<label x="182.88" y="63.5" size="1.778" layer="95" xref="yes"/>
</segment>
</net>
<net name="HW_TRIG-" class="0">
<segment>
<wire x1="66.04" y1="60.96" x2="83.82" y2="60.96" width="0.1524" layer="91"/>
<label x="83.82" y="60.96" size="1.778" layer="95" xref="yes"/>
<pinref part="TRIG" gate="-6" pin="P"/>
</segment>
<segment>
<pinref part="CON_TRIG" gate="G$1" pin="6"/>
<wire x1="152.4" y1="63.5" x2="137.16" y2="63.5" width="0.1524" layer="91"/>
<label x="137.16" y="63.5" size="1.778" layer="95" rot="R180" xref="yes"/>
</segment>
</net>
</nets>
</sheet>
</sheets>
<errors>
<approved hash="113,1,119.38,48.5496,CON_LIGHT,,,,,"/>
<approved hash="113,1,119.38,23.1496,CON_TRIG,,,,,"/>
<approved hash="113,1,119.38,76.4896,CON_CAM,,,,,"/>
</errors>
</schematic>
</drawing>
<compatibility>
<note version="8.2" severity="warning">
Since Version 8.2, EAGLE supports online libraries. The ids
of those online libraries will not be understood (or retained)
with this version.
</note>
<note version="8.3" severity="warning">
Since Version 8.3, EAGLE supports URNs for individual library
assets (packages, symbols, and devices). The URNs of those assets
will not be understood (or retained) with this version.
</note>
<note version="8.3" severity="warning">
Since Version 8.3, EAGLE supports the association of 3D packages
with devices in libraries, schematics, and board files. Those 3D
packages will not be understood (or retained) with this version.
</note>
</compatibility>
</eagle>
